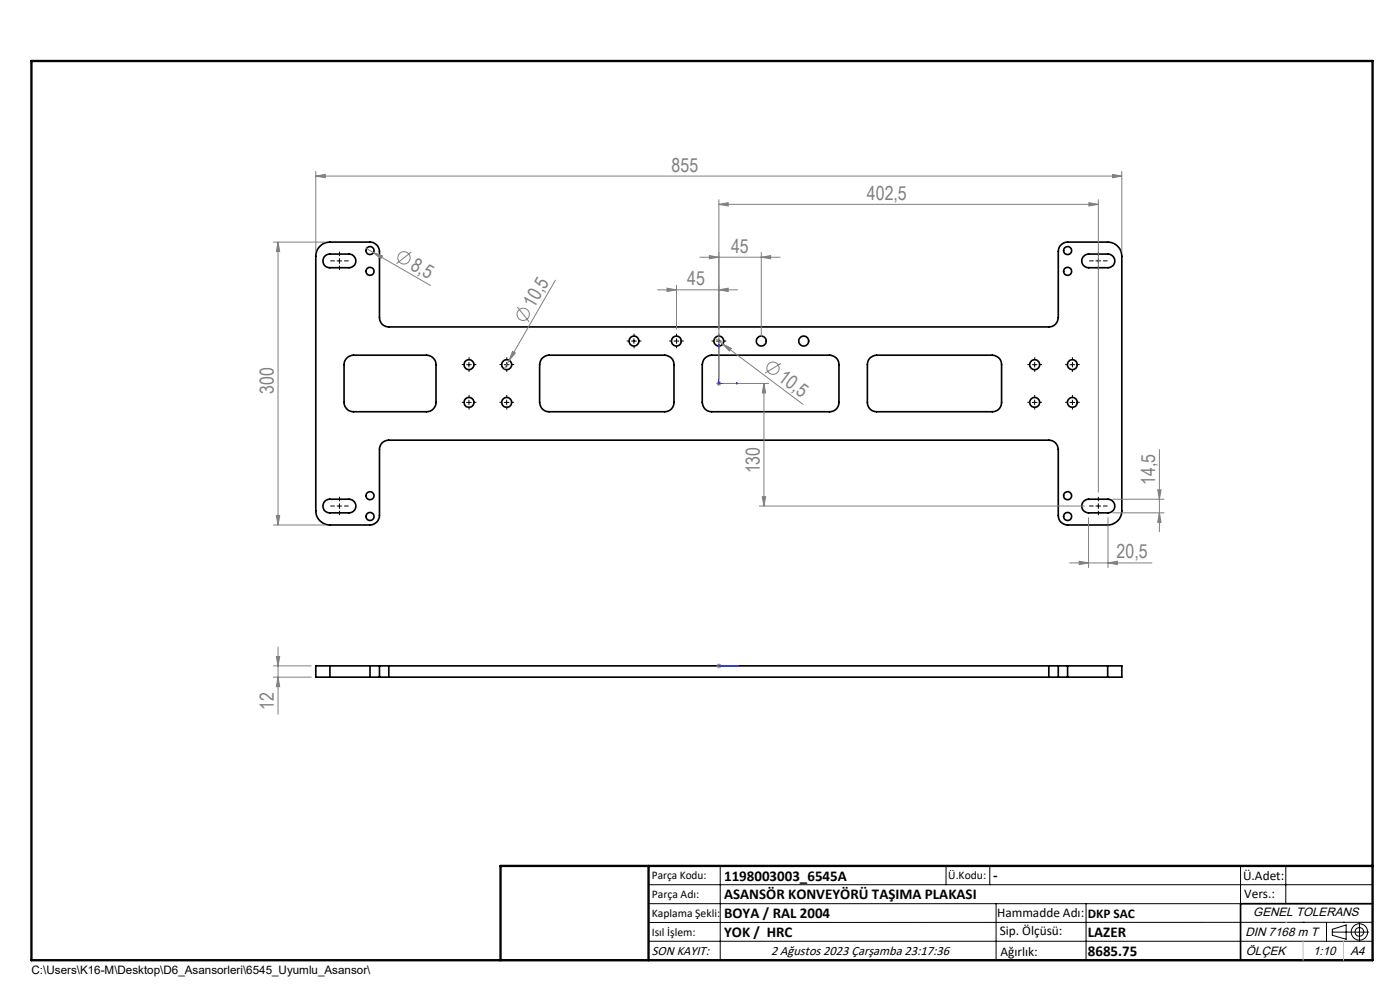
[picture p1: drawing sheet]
<svg xmlns="http://www.w3.org/2000/svg" width="297mm" height="210mm" viewBox="0 0 297 210" stroke-linecap="round" stroke-linejoin="round" font-family="sans-serif">
<g fill="none" stroke="#000" stroke-width=".35">
<path d="M67.9 52.2a2.79 2.79 0 0 1 2.1-.8h8.5a2.05 2.05 0 0 1 2 2v13.9a1.93 1.93 0 0 0 2 2h140a1.99 1.99 0 0 0 2-2v-13.9a1.99 1.99 0 0 1 2-2h8.5a3 3 0 0 1 3 3v54a3 3 0 0 1-3 3h-8.5a1.99 1.99 0 0 1-2-2v-14.1a1.99 1.99 0 0 0-2-1.9h-140a1.93 1.93 0 0 0-2 1.9v14.1a2.05 2.05 0 0 1-2 2h-8.5a3 3 0 0 1-3-3v-54.5a2.7 2.7 0 0 1 .9-1.7zM68.8 54.5l.8-.6h4.4a1.45 1.45 0 0 1 1.5 1.4 1.45 1.45 0 0 1-1.5 1.5h-4a1.46 1.46 0 0 1-1.3-.8 1.46 1.46 0 0 1 .1-1.5zM230 54.2l.9-.3h4.2a1.45 1.45 0 0 1 1.4 1.4 1.45 1.45 0 0 1-1.4 1.5h-4.2a1.43 1.43 0 0 1-1.3-1 1.43 1.43 0 0 1 .4-1.6zM73.6 75.9l.6-.4 .8-.2h15.5a2.05 2.05 0 0 1 2 2.1v8a1.99 1.99 0 0 1-2 1.9h-15.5a1.99 1.99 0 0 1-2-1.9v-8a1.78 1.78 0 0 1 .6-1.5zM115.1 75.9l.6-.4 .8-.2h24.5a1.99 1.99 0 0 1 2 2.1v8a1.93 1.93 0 0 1-2 1.9h-24.5a1.99 1.99 0 0 1-2-1.9v-8l.2-.8zM149.6 75.9l.6-.4 .8-.2h25a1.99 1.99 0 0 1 2 2.1v8a1.93 1.93 0 0 1-2 1.9h-25a1.99 1.99 0 0 1-2-1.9v-8l.2-.8zM184.6 75.9l.6-.4 .8-.2h24.5a1.99 1.99 0 0 1 2 2.1v8a1.93 1.93 0 0 1-2 1.9h-24.5a1.93 1.93 0 0 1-2-1.9v-8l.2-.8zM68.8 106.5l.8-.6h4.4a1.45 1.45 0 0 1 1.5 1.4 1.45 1.45 0 0 1-1.5 1.5h-4a1.46 1.46 0 0 1-1.3-.8 1.46 1.46 0 0 1 .1-1.5zM230 106.2l.9-.3h4.2a1.45 1.45 0 0 1 1.4 1.4 1.45 1.45 0 0 1-1.4 1.5h-4.2a1.43 1.43 0 0 1-1.3-1 1.43 1.43 0 0 1 .4-1.6zM70 141.2h-3v2.4h3M70 141.2v2.4M70 143.6h8.5"/>
<path d="M70 141.2h8.5M78.5 143.6h2M78.5 141.2h2M78.5 141.2v2.4M80.5 143.6h2M80.5 141.2h2M80.5 141.2v2.4M82.5 143.6h140M82.5 141.2h140M82.5 141.2v2.4M222.5 143.6h2M222.5 141.2h2"/>
<path d="M222.5 141.2v2.4M224.5 143.6h2M224.5 141.2h2M224.5 141.2v2.4M226.5 143.6h8.5M226.5 141.2h8.5M226.5 141.2v2.4M235 141.2h3v2.4h-3M235 141.2v2.4M291.2 191.7h-28v12M106.2 203.7h185"/>
<circle cx="78.5" cy="53.2" r=".85"/>
<circle cx="78.5" cy="57.6" r=".85"/>
<circle cx="226.5" cy="53.2" r=".85"/>
<circle cx="226.5" cy="57.6" r=".85"/>
<circle cx="99.5" cy="77.4" r="1.06"/>
<circle cx="107.5" cy="77.4" r="1.06"/>
<circle cx="134.5" cy="72.3" r="1.05"/>
<circle cx="143.5" cy="72.3" r="1.05"/>
<circle cx="152.5" cy="72.3" r="1.05"/>
<circle cx="161.5" cy="72.3" r="1.06"/>
<circle cx="170.5" cy="72.3" r="1.06"/>
<circle cx="219.5" cy="77.4" r="1.06"/>
<circle cx="227.5" cy="77.4" r="1.05"/>
<circle cx="99.5" cy="85.4" r="1.06"/>
<circle cx="107.5" cy="85.4" r="1.06"/>
<circle cx="219.5" cy="85.4" r="1.06"/>
<circle cx="227.5" cy="85.4" r="1.05"/>
<circle cx="78.5" cy="105.2" r=".85"/>
<circle cx="78.5" cy="109.6" r=".85"/>
<circle cx="226.5" cy="105.2" r=".85"/>
<circle cx="226.5" cy="109.6" r=".85"/>
</g>
<g fill="none" stroke="#808080" stroke-width=".21">
<path d="M67 37.4l2-.4v.7zM67 36.4v17M67 37.4h171M236 37l2 .4-2 .3zM238 36.4v17M58 51.4h11M59 51.4l.3 2h-.7zM59 51.4v60M77.8 52.7l1.4 .9M79.2 53.6l1.9 .7-.3 .6zM79.2 53.6l12.1 7M87.3 53.4l-3.2 2.5"/>
<path d="M117.8 59.4l-9.8 17M148.5 54.6h17M150.5 54.2l2 .4-2 .3zM152.5 43.3l2-.3v.7zM152.5 42.4v38M152.5 43.3h80.5M161.5 54.6l2-.4v.7zM161.5 53.5v17.9M231 43l2 .3-2 .4zM233 42.4v62M108 76.4l-1 1.9M108.7 74.5l.6 .4-1.3 1.5z"/>
<path d="M109.7 65.1l2.6 3.2M139.5 61.5h17M141.5 61.1l2 .4-2 .3zM143.5 60.5v9.3M151.7 71.7l1.6 1.3M152.5 61.5l2-.4v.7zM153.3 73l1.9 .9-.5 .6zM153.3 73l17 12.8M165.7 77.1l-3.4 2.1M152 81.3h1M152.2 81l.7 .7M152.5 80.8v1.1"/>
<path d="M152.9 81l-.7 .7M153.5 81.3h9.6M162.1 81.3l.3 2.1h-.7zM162.1 81.3v26M246 95.3v17.5M58 111.4h11M58.6 109.4h.7l-.3 2zM161.1 107.3h68.9M161.7 105.4h.7l-.3 1.9zM226.9 119.4h17.5M229 119.1l1.9 .3-1.9 .4zM230.9 109.8v10.6"/>
<path d="M235.1 119.4l1.9-.3v.7zM235.1 109.8v10.6M236 105.9h10.9M236 108.8h10.9M245.6 103.9h.7l-.3 2zM246 108.8l.3 2h-.7zM58.6 139.3h.7l-.3 1.9zM59 137.3v14.2M58 141.2h8M58 143.6h8M59 143.6l.3 2.1h-.7zM152 141.2h1"/>
<path d="M152.2 140.9l.7 .7M152.5 140.7v1.1M152.9 140.9l-.7 .7"/>
<circle cx="85.7" cy="54.7" r="1.3"/>
<circle cx="111" cy="66.7" r="1.32"/>
<circle cx="164" cy="78.1" r="1.3"/>
</g>
<g fill="none" stroke="#000" stroke-width=".21">
<path d="M71.5 55.3h1M72 54.8v1.1M232.5 55.3h1M233 54.8v1.1M99 77.4h1M99.5 76.9v.9M107 77.4h1M107.5 76.9v.9M134 72.3h1M134.5 71.9v.9M143 72.3h1M143.5 71.9v.9"/>
<path d="M152 72.3h1M152.5 71.9v.9M219 77.4h1M219.5 76.9v.9M227 77.4h1M227.5 76.9v.9M99 85.4h1M99.5 84.9v1M107 85.4h1M107.5 84.9v1M219 85.4h1M219.5 84.9v1"/>
<path d="M227 85.4h1M227.5 84.9v1M71.5 107.3h1M72 106.8v1.1M232.5 107.3h1M233 106.8v1.1M137.6 187.7h153.6M137.6 191.7h153.6M137.6 199.7h153.6M152.8 183.7v20M200.7 183.7v4M210 183.7v4"/>
<path d="M211.3 191.7v12M230.4 191.7v12M263.2 183.7v20M272.8 183.7v8M276.4 195.6h.1M281.4 195.6v4.1M282.6 197.7h7.8M282.6 197.1l3-.9v3l-3-.8zM285 195.6h.1M288.4 195.8v3.8M291.2 195.6l-153.6 .1"/>
<circle cx="288.4" cy="197.7" r="1.74"/>
<circle cx="288.4" cy="197.7" r=".93"/>
</g>
<path d="M152.5 73.1v8.2h4.2M152.5 73.1l.1 .3h-.2zM156.2 81.2l.5 .1-.5 .1zM152.4 141.2h.2zM152.5 141.2h.1M152.5 141.2h4.2M156.7 141.2h-.5h.5" fill="none" stroke="#00f" stroke-width=".21"/>
<g fill="none" stroke="#000" stroke-width=".21" stroke-dasharray="15.2 1.3 1.3 1.3" stroke-linecap="butt">
<path d="M71 55.3h-.9M72 56.3v1M72 54.3v-.9M73 55.3h1M232 55.3h-.9M233 56.3v1M233 54.3v-.9M234 55.3h1M98.5 77.3h-.5M99.5 76.3v-.5M99.5 78.3v.6M100.5 77.3h.6"/>
<path d="M106.5 77.3h-.5M107.5 76.3v-.5M107.5 78.3v.6M108.5 77.3h.6M133.5 72.3h-.5M134.5 71.3v-.5M134.5 73.3v.6M135.5 72.3h.6M142.5 72.3h-.5M143.5 71.3v-.5M143.5 73.3v.6M144.5 72.3h.6"/>
<path d="M151.5 72.3h-.5M152.5 71.3v-.5M152.5 73.3v.6M153.5 72.3h.6M218.5 77.3h-.5M219.5 76.3v-.5M219.5 78.3v.6M220.5 77.3h.6M226.5 77.3h-.5M227.5 76.3v-.5M227.5 78.3v.6M228.5 77.3h.6"/>
<path d="M98.5 85.3h-.5M99.5 84.3v-.5M99.5 86.3v.6M100.5 85.3h.6M106.5 85.3h-.5M107.5 84.3v-.5M107.5 86.3v.6M108.5 85.3h.6M218.5 85.3h-.5M219.5 84.3v-.5M219.5 86.3v.6M220.5 85.3h.6"/>
<path d="M226.5 85.3h-.5M227.5 84.3v-.5M227.5 86.3v.6M228.5 85.3h.6M71 107.3h-.9M72 108.3v1M72 106.3v-.9M73 107.3h1M232 107.3h-.9M233 108.3v1M233 106.3v-.9M234 107.3h1"/>
</g>
<path d="M6.7 12.9h284.5v190.8h-284.5zM137.6 183.7v20M291.2 183.7h-185v20" fill="none" stroke="#000" stroke-width=".5"/>
<path d="M272.8 195.6h.1M276.4 199.7v4M285 199.7v4" fill="none" stroke="#c0c0c0" stroke-width=".21"/>
<g fill="#00f">
<path d="M156.2 81.2l.5 .1-.5 .1zM152.5 73.1l.1 .3h-.2z"/>
<path d="M156.2 141.2h.5zM152.4 141.2h.2z"/>
</g>
<g fill="#808080">
<path d="M108.7 74.5l.6 .4-1.3 1.5z"/>
<path d="M153.3 73l1.9 .9-.5 .6z"/>
<path d="M79.2 53.6l1.9 .7-.3 .6z"/>
<path d="M152.5 61.5l2-.4v.7zM141.5 61.1l2 .4-2 .3z"/>
<path d="M150.5 54.2l2 .4-2 .3zM161.5 54.6l2-.4v.7z"/>
<path d="M67 37.4l2-.4v.7zM236 37l2 .4-2 .3z"/>
<path d="M58.6 109.4h.7l-.3 2zM59 51.4l.3 2h-.7z"/>
<path d="M245.6 103.9h.7l-.3 2zM246 108.8l.3 2h-.7z"/>
<path d="M162.1 81.3l.3 2.1h-.7zM161.7 105.4h.7l-.3 1.9z"/>
<path d="M58.6 139.3h.7l-.3 1.9zM59 143.6l.3 2.1h-.7z"/>
<path d="M229 119.1l1.9 .3-1.9 .4zM235.1 119.4l1.9-.3v.7z"/>
<path d="M152.5 43.3l2-.3v.7zM231 43l2 .3-2 .4z"/>
</g>
<g font-size="4.1" fill="#808080">
<text x="142.5" y="36.4">855</text>
<text x="183.9" y="42.4">402,5</text>
<text x="155.1" y="53.6">45</text>
<text x="86.9" y="57" transform="rotate(30 86.9 57)">8,5</text>
<text x="113.3" y="65.5" transform="rotate(-60 113.3 65.5)">10,5</text>
<text x="145.8" y="60.5">45</text>
<text x="58.1" y="83.5" transform="rotate(-90 58.1 83.5)">300</text>
<text x="164.9" y="80.5" transform="rotate(37 164.9 80.5)">10,5</text>
<text x="161.2" y="100.4" transform="rotate(-90 161.2 100.4)">130</text>
<text x="245" y="102.8" transform="rotate(-90 245 102.8)">14,5</text>
<text x="236.9" y="118.5">20,5</text>
<text x="58.1" y="150.6" transform="rotate(-90 58.1 150.6)">12</text>
</g>
<g font-size="3.2">
<text x="153.6" y="186.8">1198003003_6545A</text>
<text x="153.6" y="190.8">ASANSÖR KONVEYÖRÜ TAŞIMA PLAKASI</text>
<text x="210.7" y="186.6">-</text>
<text x="153.6" y="194.8">BOYA / RAL 2004</text>
<text x="153.6" y="198.8">YOK / HRC</text>
<text x="230.8" y="198.7">LAZER</text>
<text x="230.8" y="202.8">8685.75</text>
</g>
<g font-size="2.8">
<text x="263.7" y="186.7">Ü.Adet:</text>
<text x="263.9" y="190.5">Vers.:</text>
<text x="211.5" y="194.5">Hammadde Adı:</text>
<text x="230.8" y="194.7">DKP SAC</text>
<text x="138.3" y="202.6">SON KAYIT:</text>
<text x="163.6" y="202.6">2 Ağustos 2023 Çarşamba 23:17:36</text>
<text x="212.1" y="198.4">Sip. Ölçüsü:</text>
<text x="212.2" y="202.7">Ağırlık:</text>
</g>
<g font-size="2.6">
<text x="265.9" y="194.4">GENEL TOLERANS</text>
<text x="264.2" y="198.5">DIN 7168 m T</text>
<text x="264.3" y="202.6">ÖLÇEK</text>
<text x="278.5" y="202.6">1:10</text>
<text x="286.5" y="202.6">A4</text>
</g>
<g font-size="2.5">
<text x="138.3" y="186.4">Parça Kodu:</text>
<text x="138.3" y="190.5">Parça Adı:</text>
<text x="201.2" y="186.5">Ü.Kodu:</text>
<text x="138.3" y="194.5">Kaplama Şekli:</text>
<text x="138.3" y="198.6">Isıl İşlem:</text>
<text x="6.7" y="206.7">C:\Users\K16-M\Desktop\D6_Asansorleri\6545_Uyumlu_Asansor\</text>
</g>
</svg>
